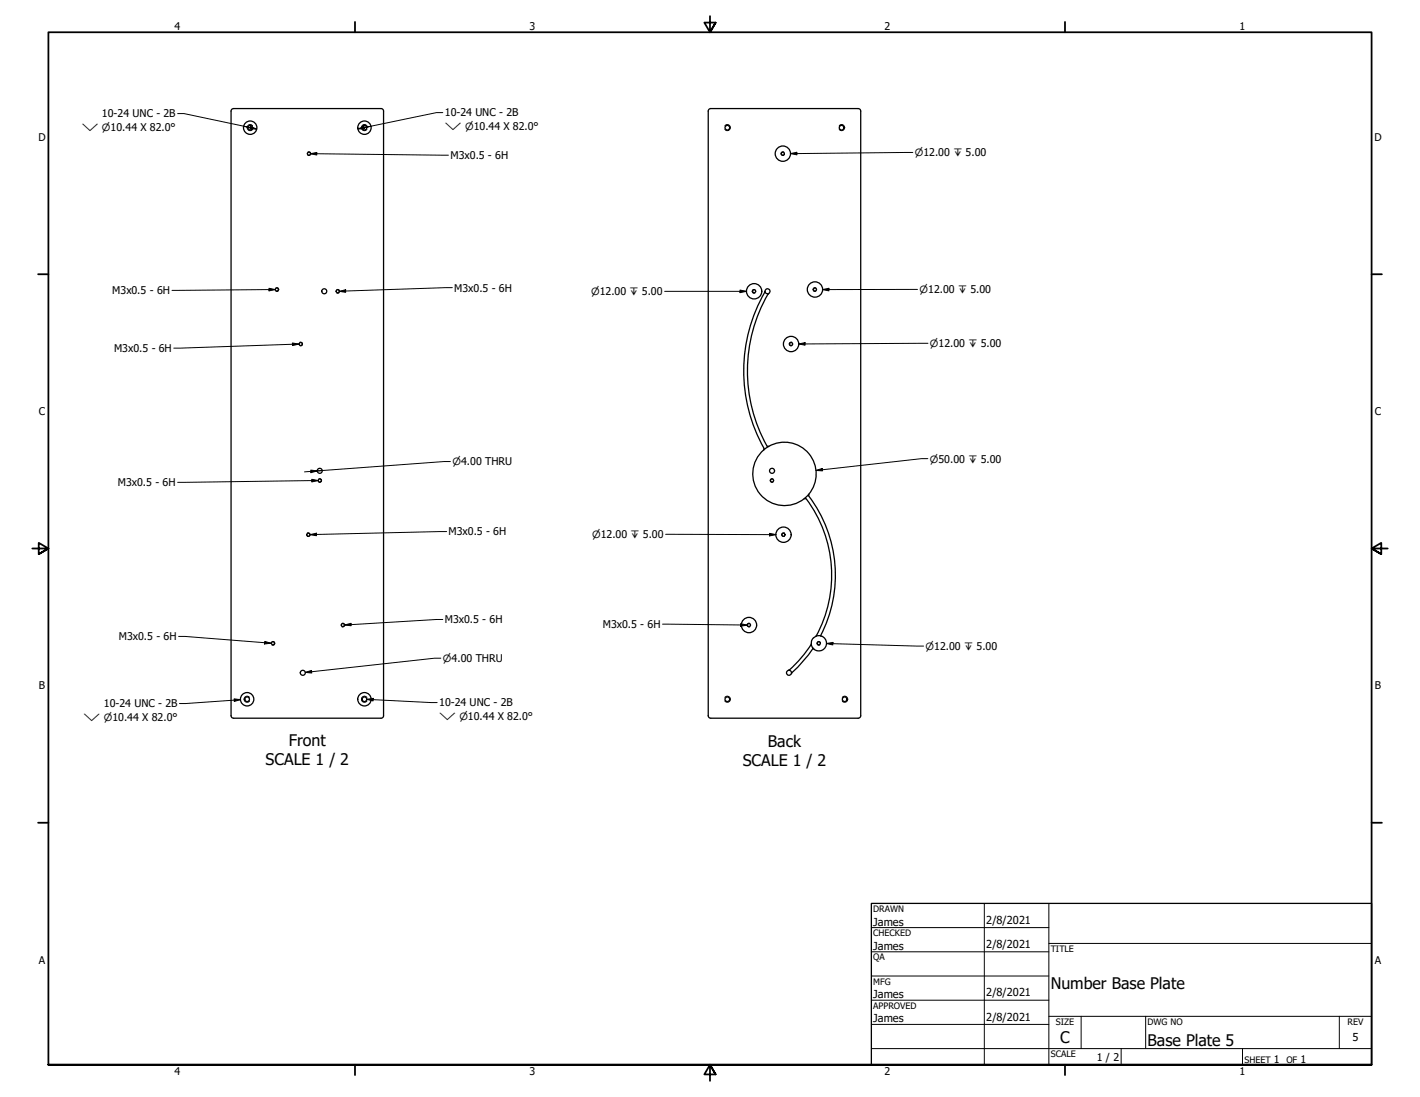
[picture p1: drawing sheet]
<svg xmlns="http://www.w3.org/2000/svg" width="559mm" height="432mm" viewBox="0 0 559 432" stroke-linecap="round" stroke-linejoin="round" font-family="sans-serif">
<!-- layer: Hidden Narrow (ANSI) -->
<g fill="none" stroke="#000" stroke-width=".39">
<path d="M99.4 49.5a1.19 1.19 0 0 0-1.8-.2 1.19 1.19 0 0 0 0 1.8 1.19 1.19 0 0 0 1.8-.2M121.2 59.9a.75 .75 0 0 1 1.1 .6 .75 .75 0 0 1-1.1 .7M144.4 49.5a1.19 1.19 0 0 0-1.8-.2 1.19 1.19 0 0 0 0 1.8 1.19 1.19 0 0 0 1.8-.2M285.2 49.5a1.19 1.19 0 0 1 1.8-.2 1.19 1.19 0 0 1 0 1.8 1.19 1.19 0 0 1-1.8-.2M308.5 59.9a.75 .75 0 0 0-1.2 .6 .75 .75 0 0 0 1.2 .7M330.3 49.5a1.19 1.19 0 0 1 1.7-.2 1.19 1.19 0 0 1 0 1.8 1.19 1.19 0 0 1-1.7-.2M108.6 113.3a.75 .75 0 0 1 1.1 .7 .75 .75 0 0 1-1.1 .6M132.5 114a.75 .75 0 0 1 1.2 .7 .75 .75 0 0 1-1.2 .6M297.1 114a.75 .75 0 0 0-1.1 .7 .75 .75 0 0 0 1.1 .6M321.1 113.3a.75 .75 0 0 0-1.2 .7 .75 .75 0 0 0 1.2 .6M118 134.7a.73 .73 0 0 1 1.1 .7 .73 .73 0 0 1-1.1 .6M311.7 134.7a.73 .73 0 0 0-1.1 .7 .73 .73 0 0 0 1.1 .6"/>
<path d="M125.5 188.5a.73 .73 0 0 1 1.1 .7 .73 .73 0 0 1-1.1 .6M304.2 188.5a.73 .73 0 0 0-1.1 .7 .73 .73 0 0 0 1.1 .6M120.9 209.8a.75 .75 0 0 1 1.1 .6 .75 .75 0 0 1-1.1 .7M308.7 209.8a.75 .75 0 0 0-1.1 .6 .75 .75 0 0 0 1.1 .7M107 252.6a.75 .75 0 0 1 1.1 .6 .75 .75 0 0 1-1.1 .7M134.6 245.4a.73 .73 0 0 1 1 .7 .73 .73 0 0 1-1 .6M295.1 245.4a.73 .73 0 0 0-1.1 .7 .73 .73 0 0 0 1.1 .6M322.6 252.6a.75 .75 0 0 0-1.1 .6 .75 .75 0 0 0 1.1 .7M98.2 274.5a1.19 1.19 0 0 0-1.8-.2 1.19 1.19 0 0 0 0 1.8 1.19 1.19 0 0 0 1.8-.2M144.4 274.5a1.19 1.19 0 0 0-1.8-.2 1.19 1.19 0 0 0 0 1.8 1.19 1.19 0 0 0 1.8-.2M285.2 274.5a1.19 1.19 0 0 1 1.8-.2 1.19 1.19 0 0 1 0 1.8 1.19 1.19 0 0 1-1.8-.2M331.5 274.5a1.19 1.19 0 0 1 1.7-.2 1.19 1.19 0 0 1 0 1.8 1.19 1.19 0 0 1-1.7-.2"/>
</g>
<!-- layer: Visible (ANSI) -->
<g fill="none" stroke="#000" stroke-width=".51">
<path d="M90.9 43.8v237.9l.3 .7 .7 .3M91.9 42.7l-.7 .3-.3 .7M91.9 42.7h58.1l.7 .3 .2 .7M150.9 43.8v238.3l-.9 .6h-58.1M278.7 43.7a.99 .99 0 0 1 1-1h58l.7 .3 .3 .7M278.7 43.8v237.9a.99 .99 0 0 0 1 1h58l.9-.6 .1-238.3M301 114.7a62.9 62.9 0 0 0-.3 62l-.2 .4M302.5 115.6a59.5 59.5 0 0 0-.4 60.2l.4-.1M316.5 196.3l.7 .1M317.3 196.4a50.1 50.1 0 0 1 3.8 54.1M318.3 195.3a51.6 51.6 0 0 1 4.6 55M318.3 194.6v.6"/>
<path d="M319.3 253.5l-4.4 5.9-4.2 4.3M320 255.2l-3.5 4.6-5 5.3M322.9 250.3a3 3 0 0 0-3.6 3.7 3 3 0 0 0 4.9 1.5 3 3 0 0 0-.9-5.1M322.9 250.3l.4 .1M310.6 263.7l-.2 .1"/>
<circle cx="98.5" cy="50.3" r=".92"/>
<circle cx="98.5" cy="50.3" r="2.64"/>
<circle cx="143.4" cy="50.3" r=".92"/>
<circle cx="143.4" cy="50.3" r="2.64"/>
<circle cx="286.2" cy="50.3" r=".92"/>
<circle cx="331.2" cy="50.3" r=".92"/>
<circle cx="121.6" cy="60.5" r=".6"/>
<circle cx="308.1" cy="60.5" r="3"/>
<circle cx="308.1" cy="60.5" r=".6"/>
<circle cx="108.9" cy="114" r=".6"/>
<circle cx="127.6" cy="114.6" r=".98"/>
<circle cx="132.9" cy="114.6" r=".6"/>
<circle cx="296.8" cy="114.6" r="3"/>
<circle cx="296.8" cy="114.6" r=".6"/>
<circle cx="302" cy="114.6" r=".98"/>
<circle cx="320.7" cy="114" r="3"/>
<circle cx="320.7" cy="114" r=".6"/>
<circle cx="118.3" cy="135.4" r=".6"/>
<circle cx="311.3" cy="135.4" r="3"/>
<circle cx="311.3" cy="135.4" r=".6"/>
<circle cx="125.8" cy="189.1" r=".6"/>
<circle cx="125.8" cy="185.3" r=".98"/>
<circle cx="303.8" cy="185.3" r=".98"/>
<circle cx="303.8" cy="189.1" r=".6"/>
<circle cx="308.7" cy="186.5" r="12.5"/>
<circle cx="121.3" cy="210.5" r=".6"/>
<circle cx="308.3" cy="210.5" r="3"/>
<circle cx="308.3" cy="210.5" r=".6"/>
<circle cx="107.4" cy="253.2" r=".6"/>
<circle cx="134.9" cy="246" r=".6"/>
<circle cx="294.7" cy="246" r="3"/>
<circle cx="294.7" cy="246" r=".6"/>
<circle cx="322.2" cy="253.2" r=".6"/>
<circle cx="97.3" cy="275.2" r=".92"/>
<circle cx="97.3" cy="275.2" r="2.64"/>
<circle cx="119.2" cy="264.8" r=".98"/>
<circle cx="143.4" cy="275.2" r=".92"/>
<circle cx="143.4" cy="275.2" r="2.64"/>
<circle cx="286.2" cy="275.2" r=".92"/>
<circle cx="310.5" cy="264.8" r=".98"/>
<circle cx="332.4" cy="275.2" r=".92"/>
</g>
<!-- layer: Border (ANSI) -->
<g fill="none" stroke="#000" stroke-width=".7">
<path d="M139.7 8.6v4.1M279.4 6.3v6.4l-2.2-3.8h4.4l-2.2 3.8 2.2-3.8M419.1 8.6v4.1M15 107.9h4M539.8 107.9h4M12.7 215.9h6.3l-3.8-2.2v4.4l3.8-2.2-3.8 2.2M546.1 215.9h-6.3l3.8-2.2v4.4l-3.8-2.2 3.8 2.2M15 323.8h4M539.8 323.8h4M19 419.1v-406.4h520.8v406.4h-520.8h520.8M139.7 419.1v4.1M419.1 419.1v4.1"/>
<path d="M281.6 422.9l-2.2-3.8 2.2 3.8h-4.4l2.2-3.8v6.3"/>
</g>
<!-- layer: Title (ANSI) -->
<g fill="none" stroke="#000" stroke-width=".39">
<path d="M387.3 355.6v63.5M412.7 355.6v63.5M342.9 365.1h69.8M342.9 374.6h69.8M412.7 371.3h127.1M342.9 384.2h69.8M342.9 393.7h69.8M342.9 412.7h196.9M342.9 403.2h69.8M412.7 400h127.1M425.4 400v12.7M441.2 412.7v6.4"/>
<path d="M450.8 400v12.7M488.9 412.7v6.4M527 400v12.7"/>
</g>
<path d="M342.9 355.6h196.9v63.5h-196.9z" fill="none" stroke="#000" stroke-width=".51"/>
<!-- layer: Symbol (ANSI) -->
<g fill="none" stroke="#000" stroke-width=".39">
<path d="M69.9 44.7h2.5l26.2 5.5-2.7-.5M98.6 50.2l2.4 .6M98.6 49.8l2.4 1-2.6-.1zM140.9 50.7l2.3-.9 .2 .9zM143.3 50.2l-2.4 .5M174.2 44.3h-2.4l-28.5 5.9 2.7-.5M122.2 60.5l2.5-.5v1zM122.2 60.5l54.3 .6M311.1 60.5l2.5-.6v1.1zM359.2 60l-48.1 .5M105.9 113.5l2.4 .5-2.4 .5zM108.3 114l-40.6 .3"/>
<path d="M133.5 114.7l2.5-.7v1.1zM178 113.2l-44.5 1.5M261.6 114.7h32.2M291.2 114.2l2.6 .5-2.6 .5zM323.7 114l2.5-.5v1zM361.1 113.9l-37.4 .1M115.1 135l2.5 .4-2.5 .6zM117.6 135.4l-49.2 1.6M314.3 135.4l2.5-.5v1zM365.2 135.1l-50.9 .3M122.3 185l2.5 .4-2.4 .7zM122.7 188.7l2.5 .5-2.5 .5z"/>
<path d="M124.8 185.4l-5 .3M125.2 189.2l-55.3 .7M126.8 185.2l-2 .2M177.2 181.7l-52.4 3.7M321.1 185.2l2.4-.8 .2 1zM365.1 180.5h-2.5l-41.5 4.7M122 210.4l2.5-.5v1zM175.8 209.2l-53.8 1.2M261.9 210.3l43.5 .1M302.8 209.9l2.6 .5-2.6 .5zM70.3 250.5l36.3 2.7M104.2 252.5l2.4 .7-2.5 .3z"/>
<path d="M135.6 246l2.5-.6 .1 .9zM173.5 259.1h-2.5l-50.9 5.6M174.2 243.8l-38.6 2.2M260.7 245.7l33.3 .4M291.5 245.5l2.5 .6-2.5 .4zM325.2 253.3l2.6-.4-.1 1zM325.2 253.3l38.3 1M92.1 275.1l2.5 .3-2.4 .7zM94.6 275.4l-24 1.5M120.1 264.7l2.5-.8 .1 1zM144.3 275.3l2.6-.4-.1 1zM144.3 275.3l27.7 1.2"/>
</g>
<g fill="#000">
<path d="M98.6 49.8l2.4 1-2.6-.1z" fill-rule="evenodd"/>
<path d="M140.9 50.7l2.3-.9 .2 .9z" fill-rule="evenodd"/>
<path d="M311.1 60.5l2.5-.6v1.1z" fill-rule="evenodd"/>
<path d="M122.2 60.5l2.5-.5v1z" fill-rule="evenodd"/>
<path d="M105.9 113.5l2.4 .5-2.4 .5z" fill-rule="evenodd"/>
<path d="M133.5 114.7l2.5-.7v1.1z" fill-rule="evenodd"/>
<path d="M291.2 114.2l2.6 .5-2.6 .5z" fill-rule="evenodd"/>
<path d="M323.7 114l2.5-.5v1z" fill-rule="evenodd"/>
<path d="M115.1 135l2.5 .4-2.5 .6z" fill-rule="evenodd"/>
<path d="M314.3 135.4l2.5-.5v1z" fill-rule="evenodd"/>
<path d="M122.3 185l2.5 .4-2.4 .7z" fill-rule="evenodd"/>
<path d="M122.7 188.7l2.5 .5-2.5 .5z" fill-rule="evenodd"/>
<path d="M321.1 185.2l2.4-.8 .2 1z" fill-rule="evenodd"/>
<path d="M122 210.4l2.5-.5v1z" fill-rule="evenodd"/>
<path d="M302.8 209.9l2.6 .5-2.6 .5z" fill-rule="evenodd"/>
<path d="M104.2 252.5l2.4 .7-2.5 .3z" fill-rule="evenodd"/>
<path d="M135.6 246l2.5-.6 .1 .9z" fill-rule="evenodd"/>
<path d="M291.5 245.5l2.5 .6-2.5 .4z" fill-rule="evenodd"/>
<path d="M325.2 253.3l2.6-.4-.1 1z" fill-rule="evenodd"/>
<path d="M92.1 275.1l2.5 .3-2.4 .7z" fill-rule="evenodd"/>
<path d="M120.1 264.7l2.5-.8 .1 1z" fill-rule="evenodd"/>
<path d="M144.3 275.3l2.6-.4-.1 1z" fill-rule="evenodd"/>
</g>
<g font-size="6.3">
<text x="113.7" y="293.8">Front</text>
<text x="302.2" y="294">Back</text>
<text x="104.5" y="301.3">SCALE 1 / 2</text>
<text x="292.3" y="301.6">SCALE 1 / 2</text>
<text x="413.5" y="389.1">Number Base Plate</text>
<text x="417.2" y="410.6">C</text>
<text x="451.6" y="411.9">Base Plate 5</text>
</g>
<g font-size="4.3">
<text x="343.7" y="364.3">James</text>
<text x="388.1" y="363.7">2/8/2021</text>
<text x="343.7" y="373.8">James</text>
<text x="388.1" y="373.2">2/8/2021</text>
<text x="343.7" y="392.9">James</text>
<text x="388.1" y="392.2">2/8/2021</text>
<text x="388.1" y="401.8">2/8/2021</text>
<text x="343.7" y="402.4">James</text>
<text x="532.2" y="409.8">5</text>
</g>
<g font-size="4.2">
<text x="68.7" y="11.7">4</text>
<text x="208.4" y="11.7">3</text>
<text x="348.1" y="11.7">2</text>
<text x="487.8" y="11.7">1</text>
<text x="40.1" y="46.2">10-24 UNC - 2B</text>
<text x="175.1" y="45.8">10-24 UNC - 2B</text>
<text x="15.1" y="55.5">D</text>
<text x="540.9" y="55.5">D</text>
<text x="177.3" y="62.6">M3x0.5 - 6H</text>
<text x="44.2" y="115.8">M3x0.5 - 6H</text>
<text x="178.8" y="114.7">M3x0.5 - 6H</text>
<text x="44.9" y="138.6">M3x0.5 - 6H</text>
<text x="15.2" y="163.4">C</text>
<text x="541" y="163.4">C</text>
<text x="46.4" y="191.4">M3x0.5 - 6H</text>
<text x="176.5" y="210.8">M3x0.5 - 6H</text>
<text x="175.1" y="245.4">M3x0.5 - 6H</text>
<text x="237.2" y="247.2">M3x0.5 - 6H</text>
<text x="46.8" y="252">M3x0.5 - 6H</text>
<text x="15.3" y="271.4">B</text>
<text x="541.1" y="271.4">B</text>
<text x="40.9" y="278.4">10-24 UNC - 2B</text>
<text x="172.8" y="278.1">10-24 UNC - 2B</text>
<text x="15.2" y="379.3">A</text>
<text x="541" y="379.3">A</text>
<text x="431.6" y="417.7">1 / 2</text>
<text x="501.3" y="418.3">1</text>
<text x="511.8" y="418.3">1</text>
<text x="68.7" y="423.2">4</text>
<text x="208.4" y="423.2">3</text>
<text x="348.1" y="423.2">2</text>
<text x="487.8" y="423.2">1</text>
</g>
<g font-size="3.9">
<text x="32.2" y="51.6">⌵ ⌀10.44 X 82.0°</text>
<text x="175.1" y="51.2">⌵ ⌀10.44 X 82.0°</text>
<text x="360" y="61.5">⌀12.00 ↧ 5.00</text>
<text x="232.6" y="116.2">⌀12.00 ↧ 5.00</text>
<text x="361.9" y="115.4">⌀12.00 ↧ 5.00</text>
<text x="366" y="136.7">⌀12.00 ↧ 5.00</text>
<text x="178.1" y="183.2">⌀4.00 THRU</text>
<text x="366" y="182.1">⌀50.00 ↧ 5.00</text>
<text x="233" y="211.8">⌀12.00 ↧ 5.00</text>
<text x="364.2" y="255.8">⌀12.00 ↧ 5.00</text>
<text x="174.3" y="260.6">⌀4.00 THRU</text>
<text x="32.9" y="283.8">⌵ ⌀10.44 X 82.0°</text>
<text x="172.8" y="283.4">⌵ ⌀10.44 X 82.0°</text>
</g>
<g font-size="3.5">
<text x="343.7" y="358.9">DRAWN</text>
<text x="343.7" y="368.5">CHECKED</text>
<text x="413.5" y="374.6">TITLE</text>
<text x="343.7" y="378">QA</text>
<text x="343.7" y="387.5">MFG</text>
<text x="343.7" y="397.1">APPROVED</text>
<text x="415.5" y="403.4">SIZE</text>
<text x="451.6" y="403.4">DWG NO</text>
<text x="530.3" y="403.4">REV</text>
<text x="413.5" y="416.1">SCALE</text>
<text x="489.7" y="418.3">SHEET</text>
<text x="506.2" y="418.3">OF</text>
</g>
</svg>
